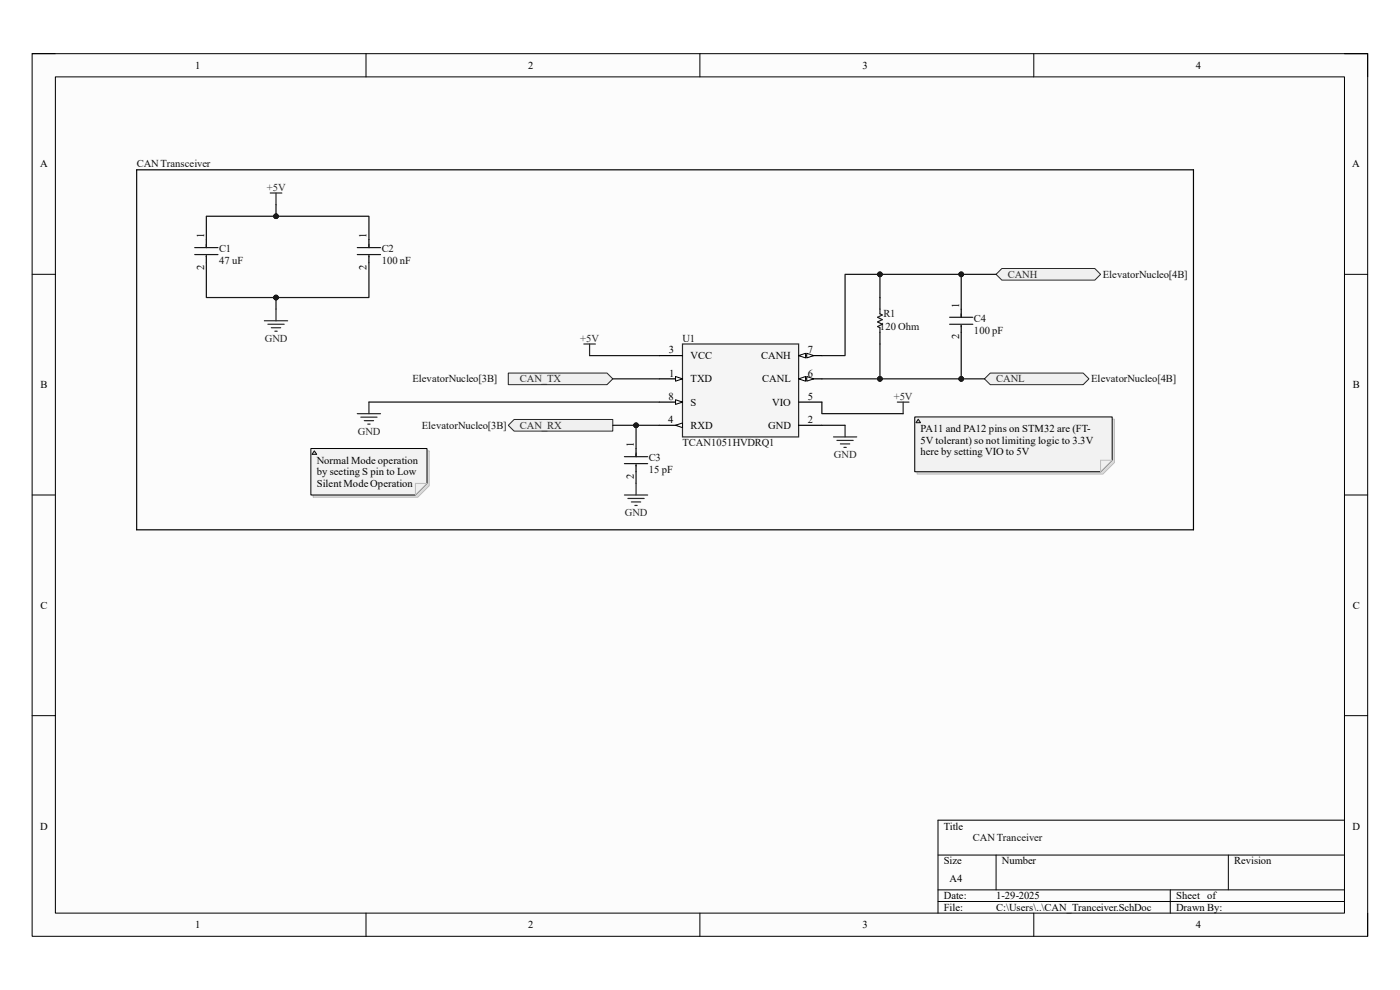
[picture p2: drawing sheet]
<svg xmlns="http://www.w3.org/2000/svg" width="297mm" height="210mm" viewBox="0 0 297 210" stroke-linecap="round" stroke-linejoin="round" font-family="sans-serif">
<path d="M6.8 11.4h283.4v187.2h-283.4z" fill-rule="evenodd" fill="#fcfcfc"/>
<path d="M6.8 11.4h283.4v187.2h-283.4z" fill="none" stroke="#000" stroke-width=".21"/>
<path d="M11.7 16.3h273.5v177.4h-273.5z" fill-rule="evenodd" fill="#fcfcfc"/>
<g fill="none" stroke="#000" stroke-width=".21">
<path d="M6.8 11.4h4.9M11.7 16.3h273.5v177.4h-273.5zM77.6 11.4v4.9M148.5 11.4v4.9M219.3 11.4v4.9M285.2 11.4h5v4.9M6.8 58.2h4.9M285.2 58.2h5M6.8 105h4.9M285.2 105h5M6.8 151.8h4.9M285.2 151.8h5"/>
<path d="M285.2 174h-86.2v19.7M77.6 193.7v4.9M148.5 193.7v4.9M199 181.4h86.2M199 188.8h86.2M199 191.2h86.2M211.3 181.4v7.4M219.3 193.7v4.9M248.3 188.8v4.9M260.6 181.4v7.4M290.2 193.7v4.9"/>
</g>
<path d="M57.3 40.9h2.5M58.6 40.9v2.5M56.1 68h4.9M56.8 68.8h3.5M57.6 69.5h1.9M58.3 70.3h.5M58.6 65.6v2.4M123.8 73h2.5M125.1 73v2.4" fill="none" stroke="#262626" stroke-width=".25"/>
<path d="M43.8 50.8v1.7M43.8 54.3v1.4M78.3 50.8v1.7M78.3 54.3v1.4" fill="none" stroke="#000" stroke-width=".25"/>
<path d="M41.3 52.5h4.9M41.3 54h4.9M43.8 51.8v.7M43.8 54.3v.2M75.8 52.5h4.9M75.8 54h4.9M78.3 51.8v.7M78.3 54.3v.2" fill="none" stroke="#1c1c1c" stroke-width=".25"/>
<path d="M212.5 57h19.8l1.2 1.2-1.2 1.2h-19.8l-1.2-1.2z" fill-rule="evenodd" fill="#f0f0f0"/>
<path d="M212.5 57h19.8l1.2 1.2-1.2 1.2h-19.8l-1.2-1.2z" fill="none" stroke="#262626" stroke-width=".21"/>
<path d="M208.9 80.4l1.2-1.3h19.7l1.2 1.3-1.2 1.2h-19.7z" fill-rule="evenodd" fill="#f0f0f0"/>
<path d="M208.9 80.4l1.2-1.3h19.7l1.2 1.3-1.2 1.2h-19.7z" fill="none" stroke="#262626" stroke-width=".21"/>
<path d="M107.8 79.1h21l1.2 1.3-1.2 1.2h-21z" fill-rule="evenodd" fill="#f0f0f0"/>
<path d="M107.8 79.1h21l1.2 1.3-1.2 1.2h-21z" fill="none" stroke="#262626" stroke-width=".21"/>
<path d="M107.8 90.2l1.3-1.2h20.9v2.5h-20.9z" fill-rule="evenodd" fill="#f0f0f0"/>
<path d="M107.8 90.2l1.3-1.2h20.9v2.5h-20.9z" fill="none" stroke="#262626" stroke-width=".21"/>
<g fill="none" stroke="#262626" stroke-width=".25">
<path d="M75.8 87.8h4.9M76.5 88.5h3.5M77.3 89.2h2M78 90h.5M78.3 85.3v2.5M176.8 92.7h4.9M177.6 93.4h3.4M178.3 94.2h2M179 94.9h.5M179.3 90.2v2.5M190.4 85.3h2.4M191.6 85.3v2.5"/>
<path d="M132.5 105h4.9M133.2 105.7h3.5M133.9 106.5h2M134.7 107.2h.5M134.9 102.5v2.5"/>
</g>
<path d="M29 36h224.2v76.4h-224.2z" fill="none" stroke="#000" stroke-width=".25"/>
<path d="M144.8 73h24.6v19.7h-24.6z" fill-rule="evenodd" fill="#f5f5f5"/>
<path d="M144.8 73h24.6v19.7h-24.6z" fill="none" stroke="#262626" stroke-width=".25"/>
<path d="M139.9 75.4h4.9M169.4 75.4h5" fill="none" stroke="#000" stroke-width=".25"/>
<path d="M169.4 75.4l1.5-.5v1z" fill="#fbfbfb"/>
<path d="M169.4 75.4l1.5-.5v1z" fill="none" stroke="#000" stroke-width=".21"/>
<path d="M171.2 74.9l1.4 .5-1.4 .5z" fill="#fbfbfb"/>
<path d="M171.2 74.9l1.4 .5-1.4 .5z" fill="none" stroke="#000" stroke-width=".21"/>
<path d="M169.4 80.4h5" fill="none" stroke="#000" stroke-width=".25"/>
<path d="M169.4 80.4l1.5-.5v1z" fill="#fbfbfb"/>
<path d="M169.4 80.4l1.5-.5v1z" fill="none" stroke="#000" stroke-width=".21"/>
<path d="M171.2 79.9l1.4 .5-1.4 .5z" fill="#fbfbfb"/>
<path d="M171.2 79.9l1.4 .5-1.4 .5z" fill="none" stroke="#000" stroke-width=".21"/>
<path d="M139.9 90.2h4.9" fill="none" stroke="#000" stroke-width=".25"/>
<path d="M143.3 90.2l1.5-.5v1z" fill="#fbfbfb"/>
<path d="M143.3 90.2l1.5-.5v1z" fill="none" stroke="#000" stroke-width=".21"/>
<path d="M139.9 85.3h4.9" fill="none" stroke="#000" stroke-width=".25"/>
<path d="M143.3 84.8l1.5 .5-1.5 .5z" fill="#fbfbfb"/>
<path d="M143.3 84.8l1.5 .5-1.5 .5z" fill="none" stroke="#000" stroke-width=".21"/>
<path d="M139.9 80.4h4.9" fill="none" stroke="#000" stroke-width=".25"/>
<path d="M143.3 79.9l1.5 .5-1.5 .5z" fill="#fbfbfb"/>
<path d="M143.3 79.9l1.5 .5-1.5 .5z" fill="none" stroke="#000" stroke-width=".21"/>
<path d="M186.7 63.1v2.5M186.7 70.5v2.5M203.9 65.6v1.7M203.9 69v1.5M134.9 95.1v1.8M134.9 98.6v1.5M169.4 85.3h5M169.4 90.2h5" fill="none" stroke="#000" stroke-width=".25"/>
<path d="M186.7 65.6v1l.5 .2-1 .5 1 .5-1 .5 1 .5-1 .5 .5 .2v1M201.5 67.3h4.9M201.5 68.8h4.9M203.9 66.6v.7M203.9 69v.3M132.5 96.9h4.9M132.5 98.4h4.9M134.9 96.1v.8M134.9 98.6v.2" fill="none" stroke="#1c1c1c" stroke-width=".25"/>
<path d="M58.6 43.4v2.5h19.7v4.9" fill="none" stroke="#0e0e0e" stroke-width=".25"/>
<circle cx="58.6" cy="45.9" r=".49" fill="#0e0e0e"/>
<circle cx="58.6" cy="45.9" r=".49" fill="none" stroke="#0e0e0e" stroke-width=".21"/>
<path d="M58.6 45.9h-14.8v4.9" fill="none" stroke="#0e0e0e" stroke-width=".25"/>
<circle cx="58.6" cy="45.9" r=".49" fill="#0e0e0e"/>
<circle cx="58.6" cy="45.9" r=".49" fill="none" stroke="#0e0e0e" stroke-width=".21"/>
<path d="M78.3 55.7v7.4h-19.7v2.5" fill="none" stroke="#0e0e0e" stroke-width=".25"/>
<circle cx="58.6" cy="63.1" r=".49" fill="#0e0e0e"/>
<circle cx="58.6" cy="63.1" r=".49" fill="none" stroke="#0e0e0e" stroke-width=".21"/>
<path d="M43.8 55.7v7.4h14.8" fill="none" stroke="#0e0e0e" stroke-width=".25"/>
<circle cx="58.6" cy="63.1" r=".49" fill="#0e0e0e"/>
<circle cx="58.6" cy="63.1" r=".49" fill="none" stroke="#0e0e0e" stroke-width=".21"/>
<path d="M125.1 75.4h14.8M130 80.4h9.9M174.4 85.3v2.5h17.2M174.4 80.4h34.5M174.4 90.2h4.9" fill="none" stroke="#0e0e0e" stroke-width=".25"/>
<circle cx="186.7" cy="80.4" r=".49" fill="#0e0e0e"/>
<circle cx="186.7" cy="80.4" r=".49" fill="none" stroke="#0e0e0e" stroke-width=".21"/>
<circle cx="203.9" cy="80.4" r=".49" fill="#0e0e0e"/>
<circle cx="203.9" cy="80.4" r=".49" fill="none" stroke="#0e0e0e" stroke-width=".21"/>
<path d="M186.7 73v7.4M78.3 85.3h61.6" fill="none" stroke="#0e0e0e" stroke-width=".25"/>
<circle cx="186.7" cy="80.4" r=".49" fill="#0e0e0e"/>
<circle cx="186.7" cy="80.4" r=".49" fill="none" stroke="#0e0e0e" stroke-width=".21"/>
<path d="M186.7 58.2v4.9" fill="none" stroke="#0e0e0e" stroke-width=".25"/>
<circle cx="186.7" cy="58.2" r=".49" fill="#0e0e0e"/>
<circle cx="186.7" cy="58.2" r=".49" fill="none" stroke="#0e0e0e" stroke-width=".21"/>
<path d="M130 90.2h9.9" fill="none" stroke="#0e0e0e" stroke-width=".25"/>
<circle cx="134.9" cy="90.2" r=".49" fill="#0e0e0e"/>
<circle cx="134.9" cy="90.2" r=".49" fill="none" stroke="#0e0e0e" stroke-width=".21"/>
<path d="M211.3 58.2h-32v17.2h-4.9" fill="none" stroke="#0e0e0e" stroke-width=".25"/>
<circle cx="186.7" cy="58.2" r=".49" fill="#0e0e0e"/>
<circle cx="186.7" cy="58.2" r=".49" fill="none" stroke="#0e0e0e" stroke-width=".21"/>
<circle cx="203.9" cy="58.2" r=".49" fill="#0e0e0e"/>
<circle cx="203.9" cy="58.2" r=".49" fill="none" stroke="#0e0e0e" stroke-width=".21"/>
<path d="M134.9 90.2v4.9" fill="none" stroke="#0e0e0e" stroke-width=".25"/>
<circle cx="134.9" cy="90.2" r=".49" fill="#0e0e0e"/>
<circle cx="134.9" cy="90.2" r=".49" fill="none" stroke="#0e0e0e" stroke-width=".21"/>
<path d="M203.9 58.2v7.4M134.9 100.1v2.4" fill="none" stroke="#0e0e0e" stroke-width=".25"/>
<circle cx="203.9" cy="58.2" r=".49" fill="#0e0e0e"/>
<circle cx="203.9" cy="58.2" r=".49" fill="none" stroke="#0e0e0e" stroke-width=".21"/>
<path d="M203.9 70.5v9.9" fill="none" stroke="#0e0e0e" stroke-width=".25"/>
<circle cx="203.9" cy="80.4" r=".49" fill="#0e0e0e"/>
<circle cx="203.9" cy="80.4" r=".49" fill="none" stroke="#0e0e0e" stroke-width=".21"/>
<path d="M194.6 88.9h41.8v9.2l-2.4 2.5h-39.4z" fill-rule="evenodd" fill="#ddd"/>
<path d="M194.6 88.9h41.8v9.2l-2.4 2.5h-39.4z" fill="none" stroke="#bdbdbd" stroke-width=".21"/>
<path d="M194.1 88.4h41.9v9.2l-2.5 2.5h-39.4z" fill-rule="evenodd" fill="#f2f2f2"/>
<path d="M194.1 88.4h41.9v9.2l-2.5 2.5h-39.4z" fill="none" stroke="#000" stroke-width=".21"/>
<path d="M233.5 97.6h2.5l-2.5 2.5z" fill="#efefef"/>
<path d="M233.5 97.6h2.5l-2.5 2.5z" fill="none" stroke="#bdbdbd" stroke-width=".21"/>
<path d="M194.8 88.9l.5 .8h-1z" fill="#d1d1d1"/>
<path d="M194.8 88.9l.5 .8h-1z" fill="none" stroke="#0f0f0f" stroke-width=".21"/>
<path d="M66.4 95.6h24.7v7.4l-2.5 2.5h-22.2z" fill-rule="evenodd" fill="#ddd"/>
<path d="M66.4 95.6h24.7v7.4l-2.5 2.5h-22.2z" fill="none" stroke="#bdbdbd" stroke-width=".21"/>
<path d="M66 95.1h24.6v7.4l-2.5 2.5h-22.1z" fill-rule="evenodd" fill="#f2f2f2"/>
<path d="M66 95.1h24.6v7.4l-2.5 2.5h-22.1z" fill="none" stroke="#000" stroke-width=".21"/>
<path d="M88.1 102.5h2.5l-2.5 2.5z" fill="#efefef"/>
<path d="M88.1 102.5h2.5l-2.5 2.5z" fill="none" stroke="#bdbdbd" stroke-width=".21"/>
<path d="M66.7 95.6l.5 .8h-1z" fill="#d1d1d1"/>
<path d="M66.7 95.6l.5 .8h-1z" fill="none" stroke="#0f0f0f" stroke-width=".21"/>
<g font-size="2.2">
<text x="41.4" y="14.6">1</text>
<text x="112.1" y="14.6">2</text>
<text x="183" y="14.6">3</text>
<text x="253.7" y="14.6">4</text>
<text x="8.5" y="35.5">A</text>
<text x="286.9" y="35.5">A</text>
<text x="43.3" y="50.5" transform="rotate(-90 43.3 50.5)">1</text>
<text x="77.8" y="50.5" transform="rotate(-90 77.8 50.5)">1</text>
<text x="43.3" y="57.2" transform="rotate(-90 43.3 57.2)">2</text>
<text x="77.8" y="57.2" transform="rotate(-90 77.8 57.2)">2</text>
<text x="203.5" y="65.3" transform="rotate(-90 203.5 65.3)">1</text>
<text x="141.9" y="75">3</text>
<text x="146.5" y="76.2">VCC</text>
<text x="161.5" y="76.2">CANH</text>
<text x="171.4" y="75">7</text>
<text x="203.5" y="72" transform="rotate(-90 203.5 72)">2</text>
<text x="8.6" y="82.3">B</text>
<text x="142" y="79.9">1</text>
<text x="146.5" y="81.1">TXD</text>
<text x="161.7" y="81.1">CANL</text>
<text x="171.4" y="79.9">6</text>
<text x="287" y="82.3">B</text>
<text x="141.8" y="89.7">4</text>
<text x="141.8" y="84.8">8</text>
<text x="146.5" y="86.1">S</text>
<text x="163.8" y="86.1">VIO</text>
<text x="171.4" y="84.8">5</text>
<text x="171.4" y="89.7">2</text>
<text x="134.5" y="94.9" transform="rotate(-90 134.5 94.9)">1</text>
<text x="146.5" y="91">RXD</text>
<text x="163" y="91">GND</text>
<text x="195.3" y="91.7">PA11 and PA12 pins on STM32 are (FT-</text>
<text x="195.3" y="94.1">5V tolerant) so not limiting logic to 3.3V</text>
<text x="67.2" y="98.4">Normal Mode operation</text>
<text x="67.2" y="100.8">by seeting S pin to Low</text>
<text x="134.5" y="101.6" transform="rotate(-90 134.5 101.6)">2</text>
<text x="195.3" y="96.6">here by setting VIO to 5V</text>
<text x="67.2" y="103.3">Silent Mode Operation</text>
<text x="67.2" y="105.7">if set to High</text>
<text x="8.6" y="129.2">C</text>
<text x="287" y="129.2">C</text>
<text x="8.5" y="176">D</text>
<text x="200.2" y="176">Title</text>
<text x="286.9" y="176">D</text>
<text x="200.2" y="183.3">Size</text>
<text x="212.6" y="183.3">Number</text>
<text x="261.8" y="183.3">Revision</text>
<text x="200.2" y="190.8">Date:</text>
<text x="201.5" y="187.1">A4</text>
<text x="211.3" y="190.8">1-29-2025</text>
<text x="249.5" y="190.8">Sheet of</text>
<text x="41.4" y="196.9">1</text>
<text x="112.1" y="196.9">2</text>
<text x="183" y="196.9">3</text>
<text x="200.2" y="193.2">File:</text>
<text x="211.3" y="193.2">C:\Users\..\CAN_Tranceiver.SchDoc</text>
<text x="249.5" y="193.2">Drawn By:</text>
<text x="253.7" y="196.9">4</text>
</g>
<g font-size="2.2" fill="#0e0e0e">
<text x="29" y="35.5">CAN Transceiver</text>
<text x="46.5" y="53.5">C1</text>
<text x="81" y="53.5">C2</text>
<text x="46.5" y="56">47 uF</text>
<text x="81" y="56">100 nF</text>
<text x="234" y="58.9">ElevatorNucleo[4B]</text>
<text x="186.7" y="70">120 Ohm</text>
<text x="187.4" y="67.3">R1</text>
<text x="206.6" y="68.3">C4</text>
<text x="206.6" y="70.8">100 pF</text>
<text x="144.8" y="72.5">U1</text>
<text x="87.5" y="81.1">ElevatorNucleo[3B]</text>
<text x="231.5" y="81.1">ElevatorNucleo[4B]</text>
<text x="89.5" y="91">ElevatorNucleo[3B]</text>
<text x="144.8" y="94.7">TCAN1051HVDRQ1</text>
<text x="137.6" y="97.9">C3</text>
<text x="137.6" y="100.3">15 pF</text>
<text x="206.4" y="178.4">CAN Tranceiver</text>
</g>
<g font-size="2.2" fill="#262626">
<text x="56.6" y="40.5">+5V</text>
<text x="213.8" y="58.9">CANH</text>
<text x="56.2" y="72.5">GND</text>
<text x="123.1" y="72.5">+5V</text>
<text x="110.3" y="81.1">CAN_TX</text>
<text x="211.3" y="81.1">CANL</text>
<text x="189.6" y="84.8">+5V</text>
<text x="75.9" y="92.2">GND</text>
<text x="110.3" y="91">CAN_RX</text>
<text x="176.9" y="97.1">GND</text>
<text x="132.5" y="109.4">GND</text>
</g>
</svg>
